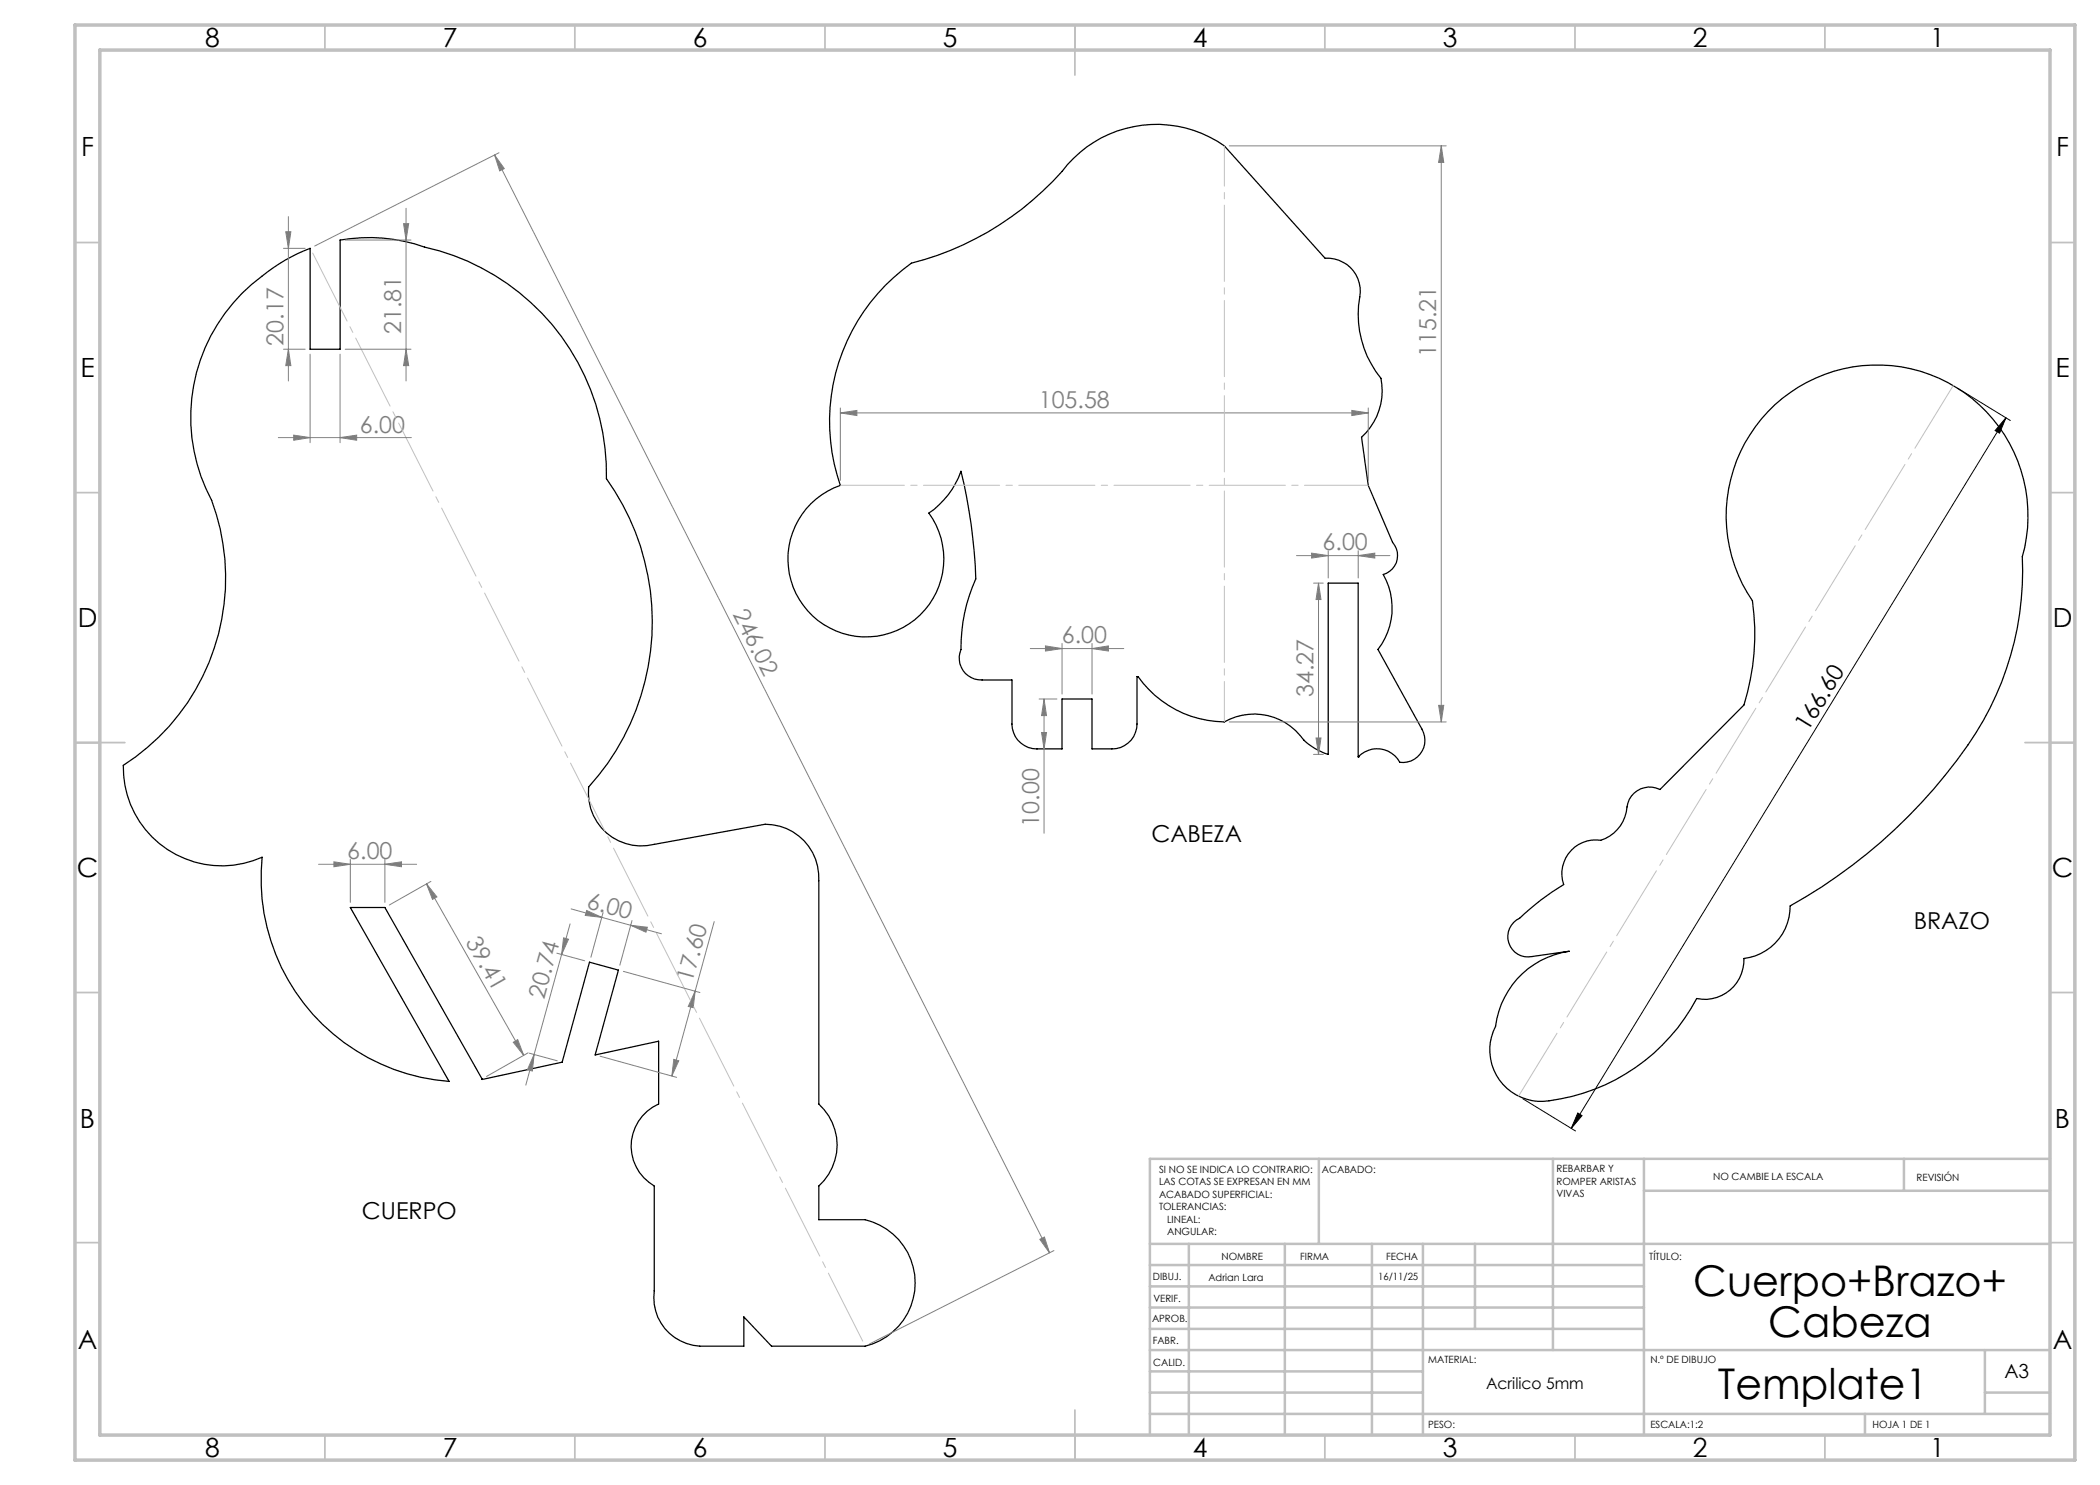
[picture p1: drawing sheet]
<svg xmlns="http://www.w3.org/2000/svg" width="420mm" height="297mm" viewBox="0 0 420 297" stroke-linecap="round" stroke-linejoin="round" font-family="sans-serif">
<path d="M48.4 58.7a40 40 0 0 1 13.6-9v20.1h6v-21.8a33.3 33.3 0 0 1 16.9 1.4 46.5 46.5 0 0 1 36.4 46.3 49.2 49.2 0 0 1-3.6 61.7 10.6 10.6 0 0 0 13.1 11.5l22.2-4.1a10.7 10.7 0 0 1 10.8 11.3v44.7a11 11 0 0 1 0 16.4v6.7h9.2a13 13 0 0 1 10 12.7 13 13 0 0 1-10 12.6h-18.7l-5.5-5.8v5.8h-8.9a9.7 9.7 0 0 1-9.1-11v-21a9.2 9.2 0 0 1-4.6-8.5 9.2 9.2 0 0 1 5.5-7.9v-12.6l-12.7 2.8 4.7-17-5.8-1.6-5.5 20-16 3.5-19.4-34.4h-6.9l19.7 34.8a40.7 40.7 0 0 1-37.4-44.9 19.7 19.7 0 0 1-27.7-18.3 44.6 44.6 0 0 0 17.6-53 35.1 35.1 0 0 1 6.1-41.4zM177.1 57l3.4-3 1.8-1.4a59.6 59.6 0 0 0 31.2-19.7 23.7 23.7 0 0 1 31.4-3.7l20.1 22.4a6.6 6.6 0 0 1 7 7.8 20.4 20.4 0 0 0 4.2 16.3 12.6 12.6 0 0 1-3.9 11.8l1.3 9.6 4.9 11.4a4 4 0 0 1-1.9 6.4 13.4 13.4 0 0 1-1 15l8.8 15.9a4.5 4.5 0 0 1-.2 4.7 4.5 4.5 0 0 1-4.2 2 5.2 5.2 0 0 0-8.4-1.1v-34.8h-6v34.3a11.3 11.3 0 0 1-5.6-3.8 12 12 0 0 0-15.1-2.7 21.4 21.4 0 0 1-17.3-9.1h-.2v9.5a5 5 0 0 1-5 5h-4v-10h-6v10h-5a5 5 0 0 1-5-5v-8.8h-6a4.4 4.4 0 0 1-4.2-6.1 33.4 33.4 0 0 1 3-14.1 104 104 0 0 0-3-21.5 16.9 16.9 0 0 1-6.4 8.3 15.6 15.6 0 0 1-4.7 22.6 15.6 15.6 0 0 1-22.1-6.9 15.6 15.6 0 0 1 9.1-21.2 38.8 38.8 0 0 1 9-40.1zM355 81a30.2 30.2 0 0 1 36.2-3.5 30.2 30.2 0 0 1 13.3 33.8 62.3 62.3 0 0 1-15.4 43.6 106 106 0 0 1-31.1 26.3 10.5 10.5 0 0 1-9.2 10.5 7.9 7.9 0 0 1-9.5 8 39 39 0 0 1-30.6 20.6 10.3 10.3 0 0 1-9.6-15.1 17.3 17.3 0 0 1 14.7-15l-7.4 1.1a4.1 4.1 0 0 1-4.6-2.7 4.1 4.1 0 0 1 2.1-4.9 48.7 48.7 0 0 1 8.8-6.8 6.7 6.7 0 0 1 7.4-8.8 7.6 7.6 0 0 0 5.3-6.7 4.6 4.6 0 0 1 6.6-3.5l16.8-16.9a47.4 47.4 0 0 0 1.7-20.8 30.2 30.2 0 0 1 4.5-39.2zM271.6 151.4h.1" fill="none" stroke="#000" stroke-width=".25"/>
<path d="M391.5 77.6l10.6 6.5M401.2 83.6l-1.3 3-.9-.5zM401.2 83.6l-86.9 142.1M304.6 219.7l10.5 6.5M315.6 222.6l.8 .5-2.1 2.6z" fill="none" stroke="#000" stroke-width=".2"/>
<g fill="none" stroke="#808080" stroke-width=".2">
<path d="M98.9 31l2 2.7-1 .5zM98.9 31l111 219.6M99.8 30.5l-36.9 18.7M245.9 29.2h43.3M288.3 29.2l.4 3.3h-1zM288.3 29.2v115.2M56.7 49.7h4.3M57.1 46.4h1.1l-.5 3.3zM57.7 43.3v32.9M69 48h13.2M80.7 44.7h1l-.5 3.3zM81.2 41.7v34.5"/>
<path d="M56.7 69.8h4.3M57.7 69.8l.5 3.3h-1.1zM62 70.8v17.7M68 70.8v17.7M69 69.8h13.2M81.2 69.8l.5 3.3h-1zM55.7 87.5h26.6M58.7 87l3.3 .5-3.3 .5zM68 87.5l3.3-.5v1zM168.1 82.6l3.3-.5v1zM168.1 81.6v14.5M168.1 82.6h105.5"/>
<path d="M270.4 82.1l3.2 .5-3.2 .5zM273.6 81.6v14.5M259.3 111.1h18.7M262.3 110.6l3.3 .5-3.3 .5zM262.7 116.6h2M263.7 116.6l.5 3.3h-1zM263.7 116.6v34.3M265.6 110.1v5.5M271.6 111.1l3.4-.5v1zM271.6 110.1v5.5M206.1 129.7h18.7M207.8 139.8h3.6"/>
<path d="M208.8 139.8v26.8M208.8 139.8l.5 3.3h-1zM209.1 129.2l3.3 .5-3.3 .5zM212.4 128.7v10.1M218.4 129.7l3.3-.5v1zM218.4 128.7v10.1M208.3 146.5h1l-.5 3.3zM245.9 144.4h43.3M262.7 150.9h2M263.2 147.6h1l-.5 3.3zM287.7 141.1h1l-.4 3.3zM63.7 172.9h19.6"/>
<path d="M66.8 172.4l3.3 .5-3.3 .5zM70.1 171.9v8.6M77 172.9l3.3-.5v1zM77 171.9v8.6M85.3 176.8l19.4 34.3M85.3 176.8l2.1 2.6-.9 .5zM86.2 176.3l-8.3 4.7M111.4 190.6l5.5 1.6M112.7 187.6l1 .3-1.4 3zM114 184.8l-7.2 26.1M114.2 181.8l18.1 5M117.3 182.1l3.1 1.4-3.3-.4z"/>
<path d="M120.6 182.5l-2.4 8.9M124.7 194.3l15.3 4.2M126.2 185.1l3.3 .4-.3 .9zM126.4 184.1l-2.4 8.9M139 198.2l-.4 3.3-.9-.2zM142.8 184.3l-8.4 30.9M102.7 208.5l.8-.6 1.2 3.2zM105.6 210.6l-8.3 4.7M105.9 210.6l5.5 1.6M106.8 210.9l-.3 3.3-1-.2zM106.8 210.9l-1.6 6.1M120 211.2l15.3 4.3"/>
<path d="M134.8 211.9l.9 .3-1.3 3zM208 247.9l.9-.5 1 3.2zM210.8 250.1l-36.9 18.7"/>
</g>
<path d="M390.7 77.1l-87 142.1" fill="none" stroke="#c0c0c0" stroke-width=".2" stroke-dasharray="15.2 1.3 1.3 1.3" stroke-dashoffset=".5"/>
<path d="M62.1 49.6l110.9 219.6" fill="none" stroke="#c0c0c0" stroke-width=".2" stroke-dasharray="15.2 1.3 1.3 1.3" stroke-dashoffset="-1.1"/>
<path d="M244.9 144.4v-115.2" fill="none" stroke="#c0c0c0" stroke-width=".2" stroke-dasharray="15.2 1.3 1.3 1.3" stroke-dashoffset="7.2"/>
<path d="M168.1 97.1h105.6" fill="none" stroke="#c0c0c0" stroke-width=".2" stroke-dasharray="15.2 1.3 1.3 1.3" stroke-dashoffset="2.5"/>
<g fill="none" stroke="#c0c0c0" stroke-width=".35">
<path d="M65 5v5M115 5v5M165 5v5M215 5v10M265 5v5M315 5v5M365 5v5M15 48.5h5M410 48.5h5M15 98.5h5M410 98.5h5M15 148.5h10"/>
<path d="M405 148.5h10M15 198.5h5M410 198.5h5M15 248.5h5M410 248.5h5M65 287v5M115 287v5M165 287v5M215 282v10M265 287v5M315 287v5M365 287v5"/>
</g>
<g fill="none" stroke="#c0c0c0" stroke-width=".5">
<path d="M263.8 231.8v17M310.6 231.8v38.2M328.8 231.8v55.2M328.8 238.2h81.2M380.8 231.8v6.4M410 231.8h-180v55.2M230 248.8h180M230 257.3h98.8M230 253h98.8M237.8 248.8v38.2M257 248.8v38.2M274.4 248.8v38.2"/>
<path d="M284.6 248.8v38.2M295 248.8v17M230 265.8h98.8M230 261.5h98.8M230 278.5h54.6M230 274.3h54.6M230 270h180M397 278.5h13M397 270v12.8M230 282.8h180M373 282.8v4.2"/>
</g>
<path d="M15 5h400v287h-400zM20 10h390v277h-390z" fill="none" stroke="#c0c0c0" stroke-width=".7"/>
<path d="M401.2 83.6l-1.3 3-.9-.5zM315.6 222.6l.8 .5-2.1 2.6z" fill="#000"/>
<g fill="#808080">
<path d="M168.1 82.6l3.3-.5v1zM270.4 82.1l3.2 .5-3.2 .5z"/>
<path d="M287.7 141.1h1l-.4 3.3zM288.3 29.2l.4 3.3h-1z"/>
<path d="M98.9 31l2 2.7-1 .5zM208 247.9l.9-.5 1 3.2z"/>
<path d="M126.2 185.1l3.3 .4-.3 .9zM117.3 182.1l3.1 1.4-3.3-.4z"/>
<path d="M271.6 111.1l3.4-.5v1zM262.3 110.6l3.3 .5-3.3 .5z"/>
<path d="M66.8 172.4l3.3 .5-3.3 .5zM77 172.9l3.3-.5v1zM209.1 129.2l3.3 .5-3.3 .5zM218.4 129.7l3.3-.5v1z"/>
<path d="M58.7 87l3.3 .5-3.3 .5zM68 87.5l3.3-.5v1z"/>
<path d="M134.8 211.9l.9 .3-1.3 3zM139 198.2l-.4 3.3-.9-.2z"/>
<path d="M112.7 187.6l1 .3-1.4 3zM106.8 210.9l-.3 3.3-1-.2z"/>
<path d="M81.2 69.8l.5 3.3h-1zM80.7 44.7h1l-.5 3.3z"/>
<path d="M208.3 146.5h1l-.5 3.3zM208.8 139.8l.5 3.3h-1z"/>
<path d="M57.1 46.4h1.1l-.5 3.3zM57.7 69.8l.5 3.3h-1.1z"/>
<path d="M263.7 116.6l.5 3.3h-1zM263.2 147.6h1l-.5 3.3z"/>
<path d="M85.3 176.8l2.1 2.6-.9 .5zM102.7 208.5l.8-.6 1.2 3.2z"/>
</g>
<g font-size="8.5">
<text x="338.7" y="259.3">Cuerpo+Brazo+</text>
<text x="353.7" y="267.4">Cabeza</text>
<text x="343.6" y="279.7">Template1</text>
</g>
<g font-size="5.3">
<text x="41" y="9.5">8</text>
<text x="88.5" y="9.5">7</text>
<text x="138.5" y="9.5">6</text>
<text x="188.5" y="9.5">5</text>
<text x="238.5" y="9.5">4</text>
<text x="288.5" y="9.5">3</text>
<text x="338.5" y="9.5">2</text>
<text x="386" y="9.5">1</text>
<text x="16.2" y="31.2">F</text>
<text x="411.2" y="31.2">F</text>
<text x="16.1" y="75.5">E</text>
<text x="411.1" y="75.5">E</text>
<text x="15.5" y="125.5">D</text>
<text x="410.5" y="125.5">D</text>
<text x="15.4" y="175.5">C</text>
<text x="410.4" y="175.5">C</text>
<text x="16" y="225.5">B</text>
<text x="411" y="225.5">B</text>
<text x="15.5" y="269.7">A</text>
<text x="410.5" y="269.7">A</text>
<text x="41" y="291.5">8</text>
<text x="88.5" y="291.5">7</text>
<text x="138.5" y="291.5">6</text>
<text x="188.5" y="291.5">5</text>
<text x="238.5" y="291.5">4</text>
<text x="288.5" y="291.5">3</text>
<text x="338.5" y="291.5">2</text>
<text x="386" y="291.5">1</text>
</g>
<g font-size="4.7" fill="#808080">
<text x="56.7" y="69.1" transform="rotate(-90 56.7 69.1)">20.17</text>
<text x="80.2" y="66.9" transform="rotate(-90 80.2 66.9)">21.81</text>
<text x="287.2" y="71.4" transform="rotate(-90 287.2 71.4)">115.21</text>
<text x="207.8" y="81.6">105.58</text>
<text x="72" y="86.5">6.00</text>
<text x="264.5" y="110.1">6.00</text>
<text x="146.5" y="122.8" transform="rotate(63 146.5 122.8)">246.02</text>
<text x="212.4" y="128.7">6.00</text>
<text x="262.7" y="139.4" transform="rotate(-90 262.7 139.4)">34.27</text>
<text x="207.8" y="165.3" transform="rotate(-90 207.8 165.3)">10.00</text>
<text x="69.5" y="171.8">6.00</text>
<text x="117.2" y="181.5" transform="rotate(15 117.2 181.5)">6.00</text>
<text x="93" y="188.3" transform="rotate(60 93 188.3)">39.41</text>
<text x="138.5" y="196.5" transform="rotate(-75 138.5 196.5)">17.60</text>
<text x="108.8" y="199.9" transform="rotate(-75 108.8 199.9)">20.74</text>
</g>
<g font-size="4.7">
<text x="361.6" y="146.4" transform="rotate(-59 361.6 146.4)">166.60</text>
<text x="230.3" y="168.3">CABEZA</text>
<text x="382.7" y="185.8">BRAZO</text>
<text x="72.4" y="243.8">CUERPO</text>
</g>
<text font-size="3.9" x="400.9" y="275.5">A3</text>
<text font-size="3.2" x="297.2" y="277.9">Acrilico 5mm</text>
<g font-size="2">
<text x="231.8" y="234.6">SI NO SE INDICA LO CONTRARIO:</text>
<text x="231.8" y="237.1">LAS COTAS SE EXPRESAN EN MM</text>
<text x="231.8" y="239.6">ACABADO SUPERFICIAL:</text>
<text x="264.4" y="234.6">ACABADO:</text>
<text x="311.3" y="234.5">REBARBAR Y</text>
<text x="311.3" y="237">ROMPER ARISTAS</text>
<text x="311.3" y="239.5">VIVAS</text>
<text x="342.6" y="236">NO CAMBIE LA ESCALA</text>
<text x="383.3" y="236.2">REVISIÓN</text>
<text x="231.8" y="242.1">TOLERANCIAS:</text>
<text x="233.4" y="244.6">LINEAL:</text>
<text x="233.4" y="247.1">ANGULAR:</text>
<text x="244.3" y="252">NOMBRE</text>
<text x="260" y="251.9">FIRMA</text>
<text x="277.2" y="251.9">FECHA</text>
<text x="329.9" y="251.9">TÍTULO:</text>
<text x="230.6" y="256.1">DIBUJ.</text>
<text x="241.7" y="256.1">Adrian Lara</text>
<text x="275.6" y="255.9">16/11/25</text>
<text x="230.7" y="260.3">VERIF.</text>
<text x="230.4" y="264.4">APROB.</text>
<text x="230.5" y="268.8">FABR.</text>
<text x="230.7" y="273.1">CALID.</text>
<text x="285.6" y="272.5">MATERIAL:</text>
<text x="330.1" y="272.5">N.º DE DIBUJO</text>
<text x="285.6" y="285.5">PESO:</text>
<text x="330.1" y="285.6">ESCALA:1:2</text>
<text x="374.5" y="285.6">HOJA 1 DE 1</text>
</g>
</svg>
